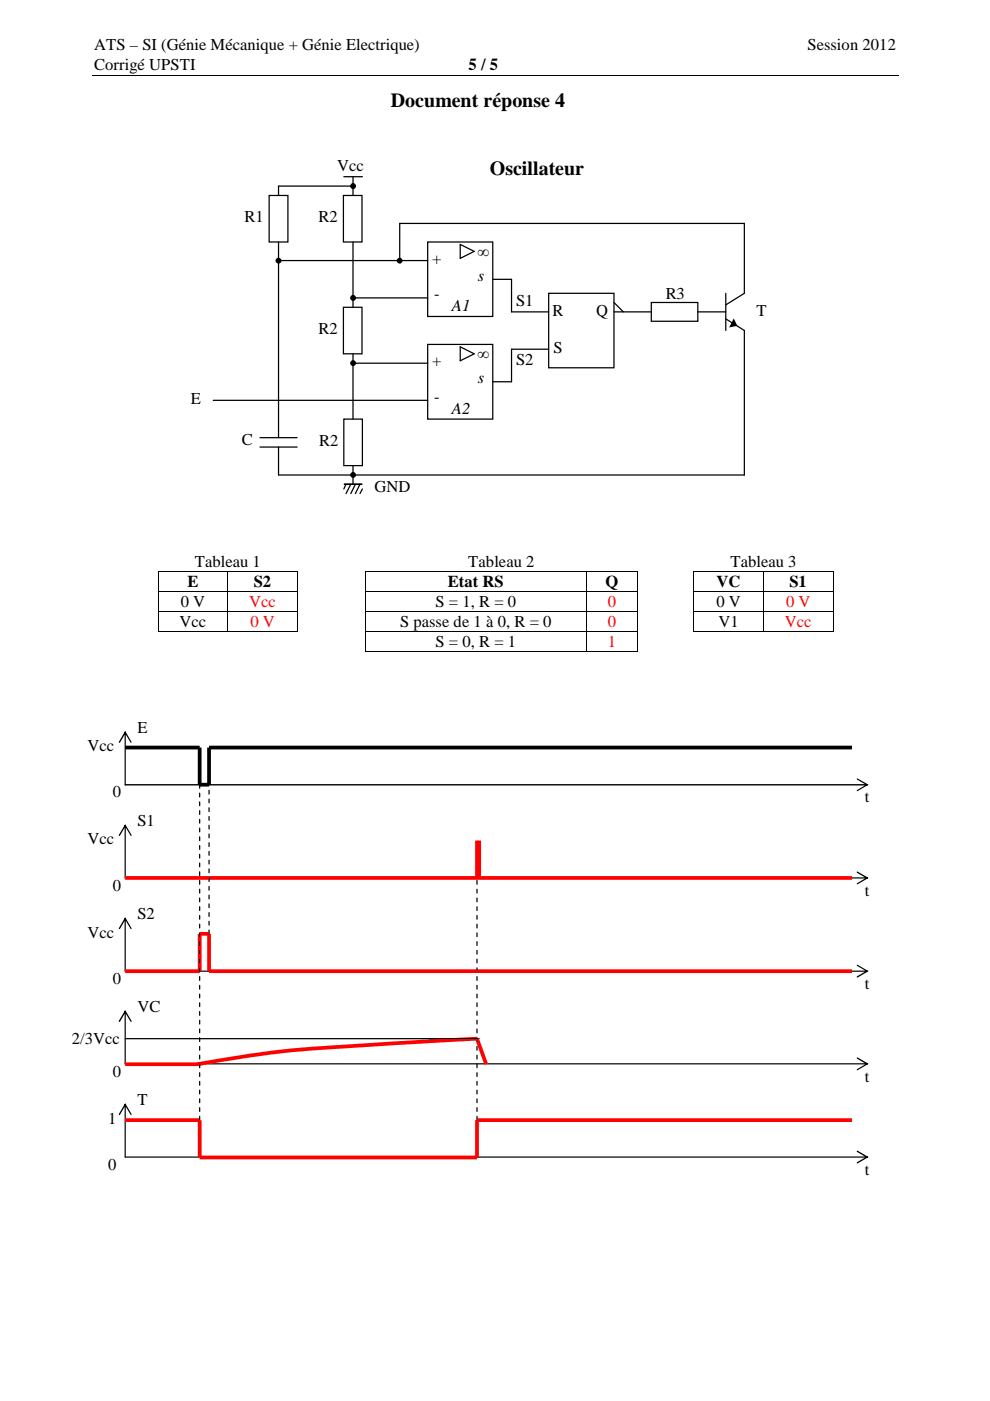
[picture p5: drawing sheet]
<svg xmlns="http://www.w3.org/2000/svg" width="210mm" height="297mm" viewBox="0 0 210 297" stroke-linecap="round" stroke-linejoin="round" font-family="sans-serif">
<g fill="none" stroke="#000" stroke-width=".21">
<path d="M19.5 16h171M33.5 121.2v4.1M33.5 125.5v4M33.5 129.7v4M33.6 125.4h14.6M33.6 129.6h14.6M33.6 133.8h14.6M33.8 121.2h14.4M48.3 121.2v4.1M48.3 125.5v4M48.3 129.7v4M48.4 121.2h14.5"/>
<path d="M48.4 125.4h14.6M48.4 129.6h14.6M48.4 133.8h14.6M63.1 121.2v4.1M63.1 125.5v4M63.1 129.7v4M77.5 121.2v4.1M77.5 125.5v4M77.5 129.7v4M77.5 133.9v4.1M77.6 125.4h46.6M77.6 129.6h46.6"/>
<path d="M77.6 133.9h46.6M77.6 138h46.6M77.7 121.2h46.5M124.3 121.2v4.1M124.3 125.5v4M124.3 129.7v4M124.3 133.9v4.1M124.4 121.2h10.6M124.4 125.4h10.7M124.4 129.6h10.7M124.4 133.9h10.7M124.4 138h10.7"/>
<path d="M135.2 121.2v4.1M135.2 125.5v4M135.2 129.7v4M135.2 133.9v4.1M147.1 121.2v4.1M147.1 125.5v4M147.1 129.7v4M147.2 125.4h14.6M147.2 129.6h14.6M147.2 133.8h14.6M147.4 121.2h14.4M161.9 121.2v4.1"/>
<path d="M161.9 125.5v4M161.9 129.7v4M162 121.2h14.5M162 125.4h14.6M162 129.6h14.6M162 133.8h14.6M176.7 121.2v4.1M176.7 125.5v4M176.7 129.7v4"/>
</g>
<g fill="none" stroke="#000" stroke-width=".26">
<path d="M72.9 37.5h3.9M74.8 37.5v3.9M74.8 39.5h-15.7v1.9M57.1 41.4h3.9v9.9h-3.9zM59.1 51.3v41.5M59.1 55.2h31.6M72.8 41.4h4v9.9h-4zM74.8 51.3v13.9M84.8 55.2v-7.8h73v14.8l-3.9 2.4M90.7 51.3h13.8v15.8h-13.8zM97.6 51.8l2.9 1.5-2.9 1.5zM104.5 59.2h4v6.9h7.8"/>
<path d="M72.8 65.2h4v9.8h-4zM74.8 75v13.9M74.8 77h15.9M74.8 63.2h15.9M90.7 73h13.8v15.9h-13.8zM97.6 73.5l2.9 1.5-2.9 1.5zM116.3 62.2h13.9v15.8h-13.9zM116.3 74h-7.8v6.9h-4M130.2 66.1h7.9M130.2 64.1l2 2M138.1 64.1h9.9v4h-9.9zM148 66.1h5.9"/>
<path d="M153.9 62.2v7.9M153.9 67.6l3.9 2.5v30.6h-98.7v-5.9M45.2 84.9h45.5M55.1 92.8h7.9M55.1 94.8h7.9M72.9 88.9h3.9v9.8h-3.9zM74.8 98.7v4M73.4 102.7l-.5 1M74.4 102.7l-1 1.9M75.4 102.7l-1 1.9M76.3 102.7l-.9 1.9M76.8 103.7l-.5 .9"/>
<path d="M26.5 220.2h75.1"/>
<circle cx="74.9" cy="39.4" r=".49"/>
<circle cx="59.1" cy="55.3" r=".49"/>
<circle cx="84.7" cy="55.3" r=".49"/>
<circle cx="74.9" cy="77" r=".49"/>
<circle cx="74.9" cy="63.1" r=".49"/>
<circle cx="74.9" cy="100.7" r=".49"/>
</g>
<g fill="#000">
<path d="M155.6 67.5l.7 1.6-1.7 .3zM33.4 121.1h.2v.1h-.2zM33.4 125.3h.2v.2h-.2zM33.4 129.5h.2v.2h-.2zM33.4 133.7h.2v.2h-.2zM33.6 121.1h.2v.1h-.2zM48.2 121.1h.2v.1h-.2zM48.2 125.3h.2v.2h-.2zM48.2 129.5h.2v.2h-.2zM48.2 133.7h.2v.2h-.2zM62.9 121.1h.2v.1h-.2zM63 121.1h.2v.1h-.2z"/>
<path d="M63 125.3h.2v.2h-.2zM63 129.5h.2v.2h-.2zM63 133.7h.2v.2h-.2zM77.4 121.1h.2v.1h-.2zM77.4 125.3h.2v.2h-.2zM77.4 129.5h.2v.2h-.2zM77.4 133.8h.2v.1h-.2zM77.4 138h.2v.1h-.2zM77.6 121.1h.1v.1h-.1zM124.2 121.1h.2v.1h-.2zM124.2 125.3h.2v.2h-.2zM124.2 129.5h.2v.2h-.2z"/>
<path d="M124.2 133.8h.2v.1h-.2zM124.2 138h.2v.1h-.2zM135 121.1h.2v.1h-.2zM135.1 121.1h.2v.1h-.2zM135.1 125.3h.2v.2h-.2zM135.1 129.5h.2v.2h-.2zM135.1 133.8h.2v.1h-.2zM135.1 138h.2v.1h-.2zM147 121.1h.2v.1h-.2zM147 125.3h.2v.2h-.2zM147 129.5h.2v.2h-.2zM147 133.7h.2v.2h-.2z"/>
<path d="M147.2 121.1h.2v.1h-.2zM161.8 121.1h.2v.1h-.2zM161.8 125.3h.2v.2h-.2zM161.8 129.5h.2v.2h-.2zM161.8 133.7h.2v.2h-.2zM176.5 121.1h.2v.1h-.2zM176.6 121.1h.1v.1h-.1zM176.6 125.3h.1v.2h-.1zM176.6 129.5h.1v.2h-.1zM176.6 133.7h.1v.2h-.1z"/>
<path d="M26.5 155.2h.2v11.2l-.2 .1-.1-.1zM26.5 155l1.4 2.3v.2l-.2-.1-1.3-2.1h.3l-1.3 2.1-.2 .1v-.2z"/>
<path d="M26.5 166.3l157.4-.1 .1 .2-.1 .1h-157.4zM181.7 165.1h.1l2.3 1.3-2.4 1.4v-.3l2.1-1.2v.2l-2.1-1.2z"/>
<path d="M26.5 174.9l.2 .1v11.1l-.2 .2-.1-.2zM26.5 174.8l1.4 2.2v.2h-.2l-1.3-2.2h.3l-1.3 2.2h-.2z"/>
<path d="M26.5 186.1l157.4-.1 .1 .1-.1 .2h-157.4zM181.7 184.8h.1l2.3 1.3-2.3 1.4h-.1v-.2l2.1-1.3v.3l-2.1-1.3z"/>
<path d="M26.5 194.6l.2 .1v11.2l-.2 .1-.1-.1zM26.5 194.5l1.4 2.3v.2l-.2-.1-1.3-2.1h.3l-1.3 2.1-.2 .1v-.2z"/>
<path d="M26.5 205.8h157.4l.1 .1-.1 .1h-157.4zM181.7 204.6h.1l2.3 1.3-2.4 1.4v-.3l2.1-1.2v.2l-2.1-1.2z"/>
<path d="M26.5 214.3l.2 .1-.1 11.3-.2-.1zM26.5 214.2l1.4 2.3v.2l-.2-.1-1.3-2.1h.3l-1.3 2.1-.2 .1v-.2z"/>
<path d="M26.5 225.5l157.4-.1 .1 .2v.1h-157.5zM181.7 224.3l.1-.1 2.3 1.4-2.4 1.3v-.2l2.1-1.2v.2l-2.1-1.2z"/>
<path d="M26.5 234.1l.2 .1v11.1l-.2 .1-.1-.1zM26.5 233.9l1.4 2.3v.2h-.2l-1.3-2.2h.3l-1.3 2.1-.2 .1v-.2z"/>
<path d="M26.5 245.2h157.4l.1 .1-.1 .1h-157.4zM181.7 244h.1l2.3 1.3-2.3 1.4-.1-.1v-.2l2.1-1.2v.2l-2.1-1.2z"/>
</g>
<g fill="#000">
<circle cx="74.9" cy="39.4" r=".49"/>
<circle cx="59.1" cy="55.3" r=".49"/>
<circle cx="84.7" cy="55.3" r=".49"/>
<circle cx="74.9" cy="77" r=".49"/>
<circle cx="74.9" cy="63.1" r=".49"/>
<circle cx="74.9" cy="100.7" r=".49"/>
</g>
<path d="M72.9 102.7h3.9" fill="none" stroke="#000" stroke-width=".35"/>
<path d="M26.5 158.5h15.8v7.9h2v-7.9h136.3" fill="none" stroke="#000" stroke-width=".79" stroke-linecap="butt"/>
<path d="M101.1 178.2v7.9M101.6 178.2v7.9M26.5 186.1h154.1M26.5 205.9h15.8v-7.9h2v7.9h136.3M26.5 237.5h15.8v7.9h58.8v-7.9h79.5M26.5 225.6h15.8M41.9 225.6a235.3 235.3 0 0 1 36-4l23.2-1.4 2 5.4" fill="none" stroke="#f00" stroke-width=".79" stroke-linecap="butt"/>
<path d="M44.3 198v-31.6M42.3 237.5v-71.6M101.1 237.5v-51.4" fill="none" stroke="#000" stroke-width=".26" stroke-dasharray=".8 1.1"/>
<g font-size="4.2">
<text x="82.9" y="22.7">Document réponse 4</text>
<text x="103.8" y="37">Oscillateur</text>
</g>
<g font-size="3.5">
<text x="20" y="10.7">ATS – SI (Génie Mécanique + Génie Electrique)</text>
<text x="171.2" y="10.7">Session 2012</text>
<text x="20" y="14.8">Corrigé UPSTI</text>
<text x="99.4" y="14.8">5 / 5</text>
<text x="71.5" y="36.3">Vcc</text>
<text x="51.9" y="47.2">R1</text>
<text x="67.6" y="47.2">R2</text>
<text x="91.7" y="56">+</text>
<text x="101.2" y="54.4">∞</text>
<text x="101.3" y="59.5">s</text>
<text x="92.1" y="63.5">-</text>
<text x="95.8" y="65.9">A1</text>
<text x="109.4" y="64.9">S1</text>
<text x="141.1" y="63.5">R3</text>
<text x="67.6" y="70.9">R2</text>
<text x="117.1" y="66.9">R</text>
<text x="126.4" y="66.9">Q</text>
<text x="160.4" y="66.9">T</text>
<text x="91.7" y="77.7">+</text>
<text x="101.2" y="76.2">∞</text>
<text x="109.4" y="77.3">S2</text>
<text x="117.3" y="74.8">S</text>
<text x="101.3" y="81.2">s</text>
<text x="40.5" y="85.7">E</text>
<text x="92.1" y="85.2">-</text>
<text x="95.8" y="87.7">A2</text>
<text x="51.3" y="94.4">C</text>
<text x="67.6" y="94.6">R2</text>
<text x="79.4" y="104.4">GND</text>
<text x="39.8" y="124.5">E</text>
<text x="41.3" y="120.2">Tableau 1</text>
<text x="53.8" y="124.5">S2</text>
<text x="95" y="124.5">Etat RS</text>
<text x="99.3" y="120.2">Tableau 2</text>
<text x="128.4" y="124.5">Q</text>
<text x="151.9" y="124.5">VC</text>
<text x="154.9" y="120.2">Tableau 3</text>
<text x="167.4" y="124.5">S1</text>
<text x="38.3" y="128.7">0 V</text>
<text x="92.3" y="128.7">S = 1, R = 0</text>
<text x="151.9" y="128.7">0 V</text>
<text x="38.1" y="132.9">Vcc</text>
<text x="84.8" y="132.9">S passe de 1 à 0, R = 0</text>
<text x="92.3" y="137.1">S = 0, R = 1</text>
<text x="152.3" y="132.9">V1</text>
<text x="29.1" y="155.3">E</text>
<text x="18.5" y="159.3">Vcc</text>
<text x="23.9" y="169.1">0</text>
<text x="183.3" y="170.1">t</text>
<text x="18.5" y="179">Vcc</text>
<text x="29.1" y="175.1">S1</text>
<text x="23.9" y="188.8">0</text>
<text x="183.3" y="189.9">t</text>
<text x="29.1" y="194.8">S2</text>
<text x="18.5" y="198.8">Vcc</text>
<text x="23.9" y="208.6">0</text>
<text x="183.3" y="209.6">t</text>
<text x="29.1" y="214.5">VC</text>
<text x="15.2" y="221.4">2/3Vcc</text>
<text x="23.9" y="228.3">0</text>
<text x="183.3" y="229.3">t</text>
<text x="22.9" y="238.2">1</text>
<text x="29.1" y="234.3">T</text>
<text x="22.9" y="248">0</text>
<text x="183.3" y="249.1">t</text>
</g>
<g font-size="3.5" fill="#f00">
<text x="52.8" y="128.7">Vcc</text>
<text x="128.9" y="128.7">0</text>
<text x="166.7" y="128.7">0 V</text>
<text x="53.1" y="132.9">0 V</text>
<text x="128.9" y="132.9">0</text>
<text x="128.9" y="137.1">1</text>
<text x="166.4" y="132.9">Vcc</text>
</g>
</svg>
